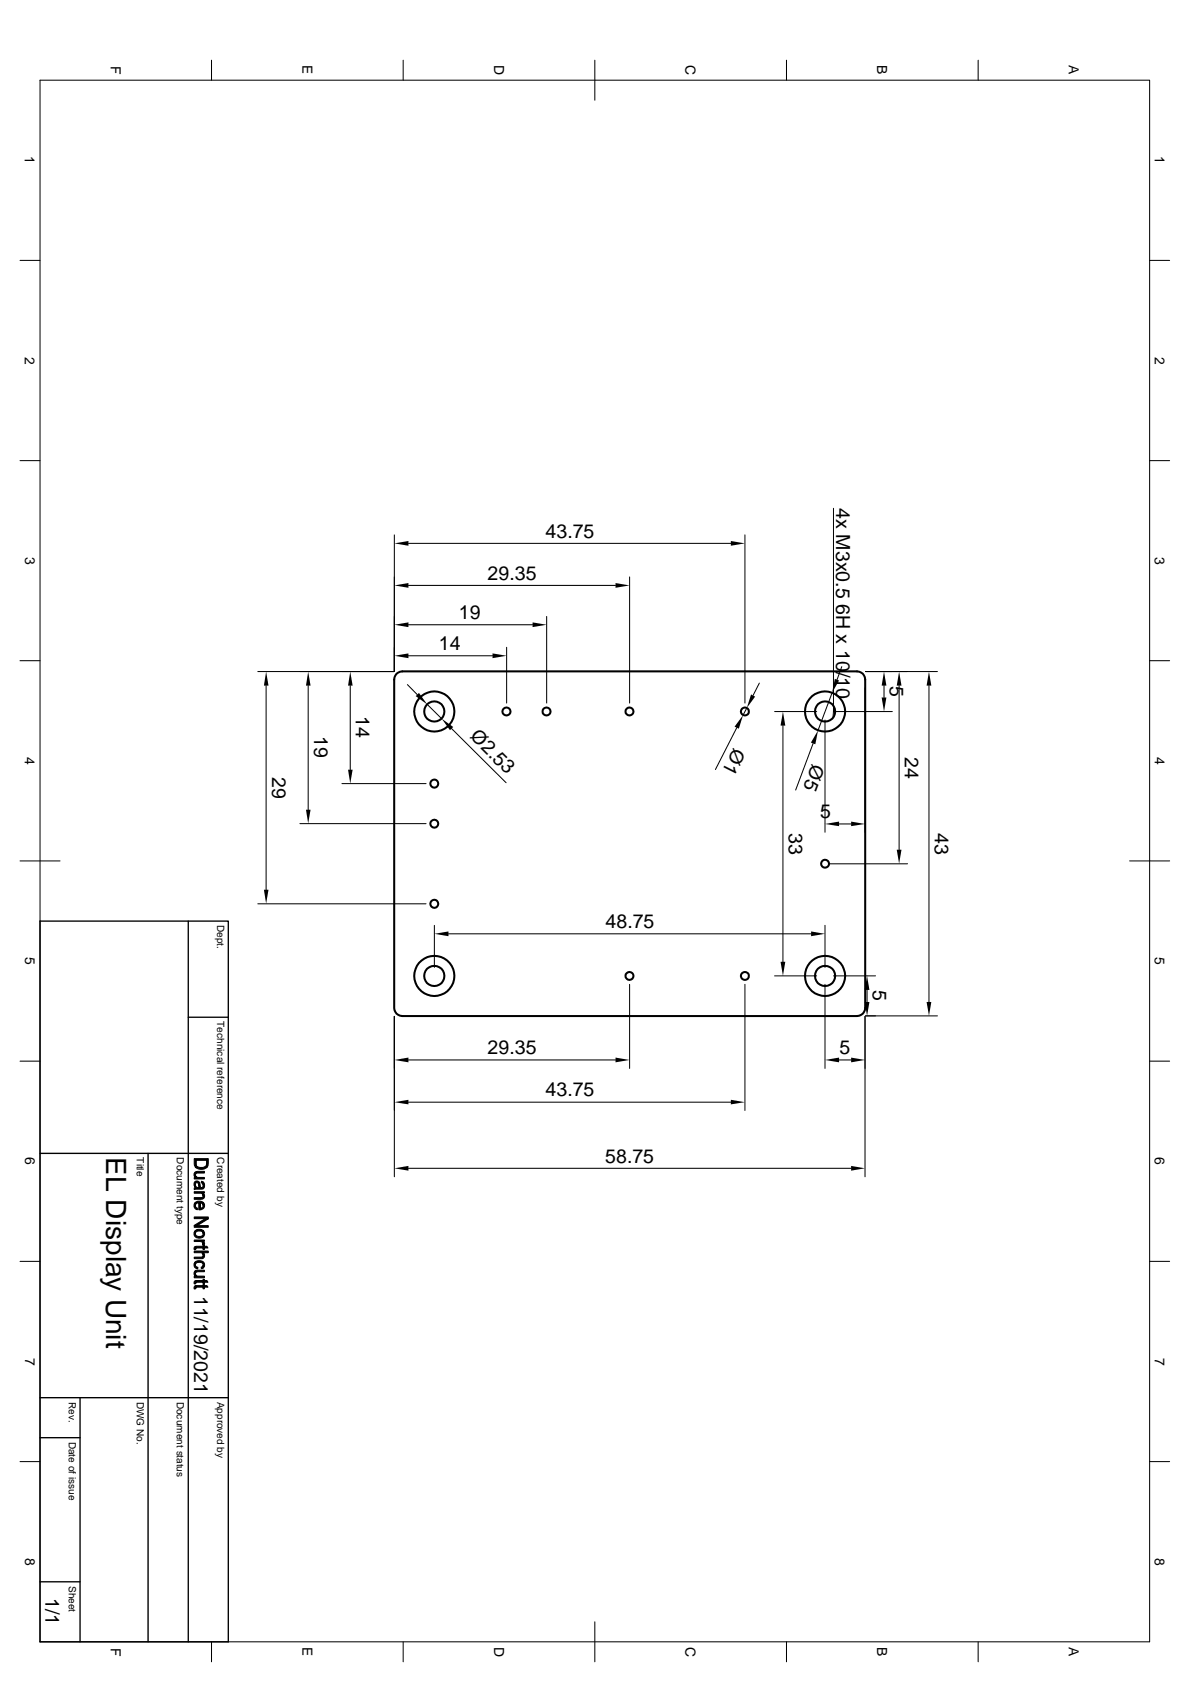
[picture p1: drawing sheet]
<svg xmlns="http://www.w3.org/2000/svg" width="297mm" height="420mm" viewBox="0 0 297 420" stroke-linecap="round" stroke-linejoin="round" font-family="sans-serif">
<g fill="none" stroke="#000" stroke-width=".51">
<path d="M99 168.2l.9-.5 .5-.1h113.5a2.02 2.02 0 0 1 2 2.1v82a2.02 2.02 0 0 1-2 2h-113.5a2.02 2.02 0 0 1-2-2v-82l.1-.6z"/>
<circle cx="108.4" cy="177.7" r="2.53"/>
<circle cx="108.4" cy="177.7" r="5"/>
<circle cx="126.4" cy="177.6" r="1"/>
<circle cx="136.4" cy="177.6" r="1"/>
<circle cx="157.1" cy="177.7" r=".99"/>
<circle cx="185.9" cy="177.6" r="1"/>
<circle cx="205.9" cy="177.7" r="5"/>
<circle cx="205.9" cy="177.7" r="2.53"/>
<circle cx="108.4" cy="195.7" r="1"/>
<circle cx="108.4" cy="205.7" r=".99"/>
<circle cx="205.9" cy="215.7" r=".99"/>
<circle cx="108.4" cy="225.7" r="1"/>
<circle cx="108.4" cy="243.7" r="5"/>
<circle cx="108.4" cy="243.7" r="2.51"/>
<circle cx="157.1" cy="243.7" r=".99"/>
<circle cx="185.9" cy="243.7" r="1"/>
<circle cx="205.9" cy="243.7" r="2.51"/>
<circle cx="205.9" cy="243.7" r="5"/>
</g>
<g fill="none" stroke="#000" stroke-width=".25">
<path d="M52.8 15v5M100.6 15v5M148.5 15v10M196.3 15v5M244.1 15v5M10 20h276.9v390h-276.9zM5 65h5M286.9 65h5M5 115h5M286.9 115h5M98.4 133.6v34M101.9 135.7h80.5"/>
<path d="M185.9 133.6v42M208 126.9l-.1 52.4M101.9 156h31M101.9 146.2h51.7M136.4 153.9v21.7M157.1 144.1v31.5M5 165h5M64.3 167.7h34M66.4 171.2v51M76.9 171.2v31M87.4 171.2v21M101.7 170.9l2.4 2.5"/>
<path d="M101.9 163.7h21M106.6 175.9l3.6 3.6M126.4 161.6v14M186.4 176.8l-.9 1.8M189.5 170.6l-1.5 3.1M193.3 177.7h10.5M205.9 179.8v28M207.7 173l-3.5 9.4M208 177.7h14.7M210.1 166.5l-1.2 3.2M215.9 171.8v36M216 167.7h18"/>
<path d="M220.6 171.2v3M224.4 171.2v41M231.9 171.2v79M286.9 165h5M85.3 195.7h21M112.7 181.9l13.6 13.6M183.9 181.7l-5.3 10.5M195.4 181.2v59M202.9 185.6l-4.3 11.7M5 215h10M74.8 205.7h31.5M207 215.7h19.5"/>
<path d="M209.4 205.7h3M281.9 215h10M64.3 225.7h42M108.4 231.1v10.5M111.9 233.2h90.5M205.9 231.1v10.5M98.4 253.8v40M157.1 245.8v21M185.9 245.8v31.5M193.3 243.7h10.5M205.9 245.8v21M208 243.7h10.5"/>
<path d="M215.9 253.8v40M216 253.7h18M216.4 247.2v3M5 265h5M101.9 264.7h51.7M101.9 275.2h80.5M209.4 264.7h3M286.9 265h5M101.9 291.7h110.5M5 315h5M286.9 315h5M5 365h5"/>
<path d="M286.9 365h5M52.8 410v5M100.6 410v5M148.5 405v10M196.3 410v5M244.1 410v5"/>
</g>
<path d="M10 230h47v180h-47zM47 230v180M47 254h10M10 288h47M37 288v122M10 359h10M10 349h47M20 349v61M10 395h10" fill="none" stroke="#000" stroke-width=".34"/>
<g fill="#000" stroke="#000" stroke-width=".25">
<path d="M48.8 295.8v.7zM48.8 293.4l.1 .6zM48.6 295.1a.79 .79 0 0 1 1.2 .1l-.1 1.3v-.1a.95 .95 0 0 0-.6-1.1l-.3 .3-.1 .9a1.08 1.08 0 0 1-.1-1.4zM50.3 294.9l.4 .2v.9l-.1-.5-.4-.1zM50.6 297.9l.1 .7zM48.6 292.7l.7-.2h1.7v.4l-2.1 .1-.1 1a.93 .93 0 0 1-.2-1.3zM48.5 294h.4v-.3l.5 .3h1.6v.4h-2.5zM48.5 297.6h2.5v.3h-.4v.4l-.4-.4h-1.7zM48.8 296l.4 .5h.5l.1-1.3 .2 .7a.41 .41 0 0 0 .3 .6 .41 .41 0 0 0 .4-.5v-.9a.98 .98 0 0 1 .4 1.2 .98 .98 0 0 1-1 .6l-1.6 .2v-.5l.3-.1zM48.5 299h1.8l.4-.3v-.8a.85 .85 0 0 1 .3 1.1 .85 .85 0 0 1-1 .5h-1.5zM48.9 289.7v.7a1.35 1.35 0 0 0 2.1 1l.4-.3 .2-.7v1.1l-.6 .4h-1.3l-.8-.4zM48.5 289.3h3.5v1.3l-.2 .7-.2 .2v-1.8h-2.7v1.8l-.4-.5z"/>
<path d="M48.6 311.3l.3-.1v.8h-.4zM48.8 318.1l.1 .6zM48.7 300.2l.1 1.1 .5 .4-.1 .4a1.1 1.1 0 0 1-.5-1.9zM48.6 315.2l.2-.1v1l.6 .3v.4a1.01 1.01 0 0 1-.9-.6 1.01 1.01 0 0 1 .1-1zM48.8 300.2l.6-.3 .8 .1 .5 .2v.8l-.2-.5-.5-.1v1.7h-.4v-1.7l-.5 .1-.3 .5zM48.8 307.3l.6-.3h.8l.5 .3v.8a1.04 1.04 0 0 0-1-.7 1.04 1.04 0 0 0-.9 .7zM50.7 315.8v.8l-.5 .2v-.4l.4-.3zM48.5 309.6h2.5v.4h-.4v.5l-.1-.3-.5-.2h-1.5zM48.7 317.3l.4-.1h1.9v.3h-1.6l-.5 .2-.1 .9a.87 .87 0 0 1-.1-1.3zM48.5 318.7h.4v-.3l.4 .2h1.7v.5h-2.5zM50 300.4l.1 1.3 .4-.2 .2-.3v-1a1.07 1.07 0 0 1 .3 1.2 1.07 1.07 0 0 1-1 .7zM48.8 307.3v.8a1.04 1.04 0 0 0 .9 .6 1.04 1.04 0 0 0 1-.6v-.8a1.19 1.19 0 0 1 .1 1.5 1.19 1.19 0 0 1-1.5 .3 1.09 1.09 0 0 1-.5-1.8z"/>
<path d="M50.6 310l.5 .4-.2 .5-.4-.1zM48.5 313.9h1.8l.4-.3v-.8a.82 .82 0 0 1 .3 1 .82 .82 0 0 1-.9 .5h-1.6zM48.9 315l.6-.2a1.12 1.12 0 0 1 1.4 .4 1.12 1.12 0 0 1-.2 1.4v-.8a1.04 1.04 0 0 0-1-.6 1.04 1.04 0 0 0-.9 .6zM48.9 311.2h1.8v-.3h.3v.3h.6l.3 .4h-.9v.4h-.3v-.4h-1.8v.2zM48.5 306h3.5v.5h-3.5zM48.5 303.9h3.5v.4h-3.5zM48.5 306l2.7-1.7h.8l-2.8 1.7zM48.5 312.4h3.5v.4h-1.3v.6l-.4-.6h-1.8zM48.6 319.8h.3v.7l-.4 .1zM48.6 321.1l.3-.1v.8l-.4 .1zM48.9 319.8l1.8-.1v-.3h.3v.3h.6l.3 .5h-.9v.3h-.3v-.3h-1.8v.2zM48.9 321h1.8v-.3h.3v.3h.6l.3 .4h-.9v.4h-.3v-.4h-1.6l-.2 .2z"/>
</g>
<g fill="#000">
<path d="M98.4 135.7l3.5-.6v1.2zM182.4 135.1l3.5 .6-3.5 .6zM98.4 156l3.5-.6v1.2zM98.4 146.2l3.5-.6v1.2zM132.9 155.4l3.5 .6-3.5 .6zM153.6 145.6l3.5 .6-3.5 .6zM66.4 167.7l.6 3.5h-1.1zM76.9 167.7l.6 3.5h-1.1zM87.4 167.7l.6 3.5h-1.1zM98.4 163.7l3.5-.5v1.1zM104.6 173l2 2.9-2.8-2.1zM122.9 163.2l3.5 .5-3.5 .6z"/>
<path d="M187.5 173.4l1 .5-2.1 2.9zM208.4 169.5l1 .4-1.7 3.1zM220 174.2h1.2l-.6 3.5zM220.6 167.7l.6 3.5h-1.2zM224.4 167.7l.6 3.5h-1.2zM231.9 167.7l.6 3.5h-1.2zM86.9 192.2h1.1l-.6 3.5zM110.2 179.5l2.9 2-.8 .8zM185.5 178.6l-1.1 3.3-1.1-.5zM195.4 177.7l.6 3.5h-1.2zM204.2 182.4l-.7 3.4-1.1-.4zM76.4 202.2h1.1l-.6 3.5z"/>
<path d="M205.9 205.7l3.5-.6v1.2zM212.4 205.1l3.5 .6-3.5 .6zM223.8 212.2h1.2l-.6 3.5zM65.9 222.2h1.1l-.6 3.5zM108.4 233.2l3.5-.6v1.2zM202.4 232.6l3.5 .6-3.5 .6zM194.8 240.2h1.2l-.6 3.5zM215.8 250.2h1.2l-.6 3.5zM216.4 243.7l.6 3.5h-1.2zM231.3 250.2h1.2l-.6 3.5zM98.4 264.7l3.5-.6v1.2zM98.4 275.2l3.5-.6v1.2z"/>
<path d="M153.6 264.1l3.5 .6-3.5 .6zM182.4 274.6l3.5 .6-3.5 .6zM205.9 264.7l3.5-.6v1.2zM212.4 264.1l3.5 .6-3.5 .6zM98.4 291.7l3.5-.6v1.2zM212.4 291.1l3.5 .6-3.5 .6z"/>
</g>
<text font-size="7" x="26.5" y="289" transform="rotate(90 26.5 289)">EL Display Unit</text>
<g font-size="4.9">
<text x="208.7" y="126.9" transform="rotate(90 208.7 126.9)">4x M3x0.5</text>
<text x="136.1" y="134.2">43.75</text>
<text x="121.7" y="144.7">29.35</text>
<text x="114.6" y="154.6">19</text>
<text x="208.7" y="150.8" transform="rotate(90 208.7 150.8)">6H x 10</text>
<text x="109.6" y="162.3">14</text>
<text x="208.7" y="167.7" transform="rotate(90 208.7 167.7)">/10</text>
<text x="222.1" y="171.3" transform="rotate(90 222.1 171.3)">5</text>
<text x="88.8" y="178.8" transform="rotate(90 88.8 178.8)">14</text>
<text x="78.4" y="183.8" transform="rotate(90 78.4 183.8)">19</text>
<text x="117.1" y="184.1" transform="rotate(45 117.1 184.1)">Ø2.53</text>
<text x="183.1" y="186.6" transform="rotate(117 183.1 186.6)">Ø1</text>
<text x="202.7" y="190.6" transform="rotate(110 202.7 190.6)">Ø5</text>
<text x="225.8" y="189" transform="rotate(90 225.8 189)">24</text>
<text x="67.9" y="194" transform="rotate(90 67.9 194)">29</text>
<text x="196.9" y="208" transform="rotate(90 196.9 208)">33</text>
<text x="204.7" y="204.3">5</text>
<text x="233.3" y="208" transform="rotate(90 233.3 208)">43</text>
<text x="151.1" y="231.7">48.75</text>
<text x="217.9" y="247.3" transform="rotate(90 217.9 247.3)">5</text>
<text x="121.7" y="263.2">29.35</text>
<text x="209.5" y="263.2">5</text>
<text x="136.1" y="273.7">43.75</text>
<text x="151" y="290.3">58.75</text>
<text x="48.5" y="323.5" transform="rotate(90 48.5 323.5)">11/19/2021</text>
<text x="11.3" y="399.1" transform="rotate(90 11.3 399.1)">1/1</text>
</g>
<g font-size="3.5">
<text x="27.6" y="16.4" transform="rotate(90 27.6 16.4)">F</text>
<text x="75.5" y="16.3" transform="rotate(90 75.5 16.3)">E</text>
<text x="123.3" y="16.3" transform="rotate(90 123.3 16.3)">D</text>
<text x="171.1" y="16.3" transform="rotate(90 171.1 16.3)">C</text>
<text x="218.9" y="16.3" transform="rotate(90 218.9 16.3)">B</text>
<text x="266.8" y="16.3" transform="rotate(90 266.8 16.3)">A</text>
<text x="6.2" y="39" transform="rotate(90 6.2 39)">1</text>
<text x="288.2" y="39" transform="rotate(90 288.2 39)">1</text>
<text x="6.2" y="89" transform="rotate(90 6.2 89)">2</text>
<text x="288.2" y="89" transform="rotate(90 288.2 89)">2</text>
<text x="6.3" y="139" transform="rotate(90 6.3 139)">3</text>
<text x="288.2" y="139" transform="rotate(90 288.2 139)">3</text>
<text x="6.2" y="189" transform="rotate(90 6.2 189)">4</text>
<text x="288.2" y="189" transform="rotate(90 288.2 189)">4</text>
<text x="6.3" y="239" transform="rotate(90 6.3 239)">5</text>
<text x="288.2" y="239" transform="rotate(90 288.2 239)">5</text>
<text x="6.3" y="289" transform="rotate(90 6.3 289)">6</text>
<text x="288.2" y="289" transform="rotate(90 288.2 289)">6</text>
<text x="6.3" y="339" transform="rotate(90 6.3 339)">7</text>
<text x="288.2" y="339" transform="rotate(90 288.2 339)">7</text>
<text x="6.3" y="389" transform="rotate(90 6.3 389)">8</text>
<text x="288.2" y="389" transform="rotate(90 288.2 389)">8</text>
<text x="27.6" y="411.4" transform="rotate(90 27.6 411.4)">F</text>
<text x="75.5" y="411.3" transform="rotate(90 75.5 411.3)">E</text>
<text x="123.3" y="411.2" transform="rotate(90 123.3 411.2)">D</text>
<text x="171.1" y="411.2" transform="rotate(90 171.1 411.2)">C</text>
<text x="218.9" y="411.3" transform="rotate(90 218.9 411.3)">B</text>
<text x="266.8" y="411.3" transform="rotate(90 266.8 411.3)">A</text>
</g>
<g font-size="2.5">
<text x="54.2" y="231" transform="rotate(90 54.2 231)">Dept.</text>
<text x="54.2" y="255" transform="rotate(90 54.2 255)">Technical reference</text>
<text x="34.2" y="289" transform="rotate(90 34.2 289)">Title</text>
<text x="44.2" y="289" transform="rotate(90 44.2 289)">Document type</text>
<text x="54.2" y="289" transform="rotate(90 54.2 289)">Created by</text>
<text x="17.2" y="350" transform="rotate(90 17.2 350)">Rev.</text>
<text x="34.2" y="350" transform="rotate(90 34.2 350)">DWG No.</text>
<text x="44.2" y="350" transform="rotate(90 44.2 350)">Document status</text>
<text x="54.2" y="350" transform="rotate(90 54.2 350)">Approved by</text>
<text x="17.2" y="360" transform="rotate(90 17.2 360)">Date of issue</text>
<text x="17.2" y="396" transform="rotate(90 17.2 396)">Sheet</text>
</g>
</svg>
